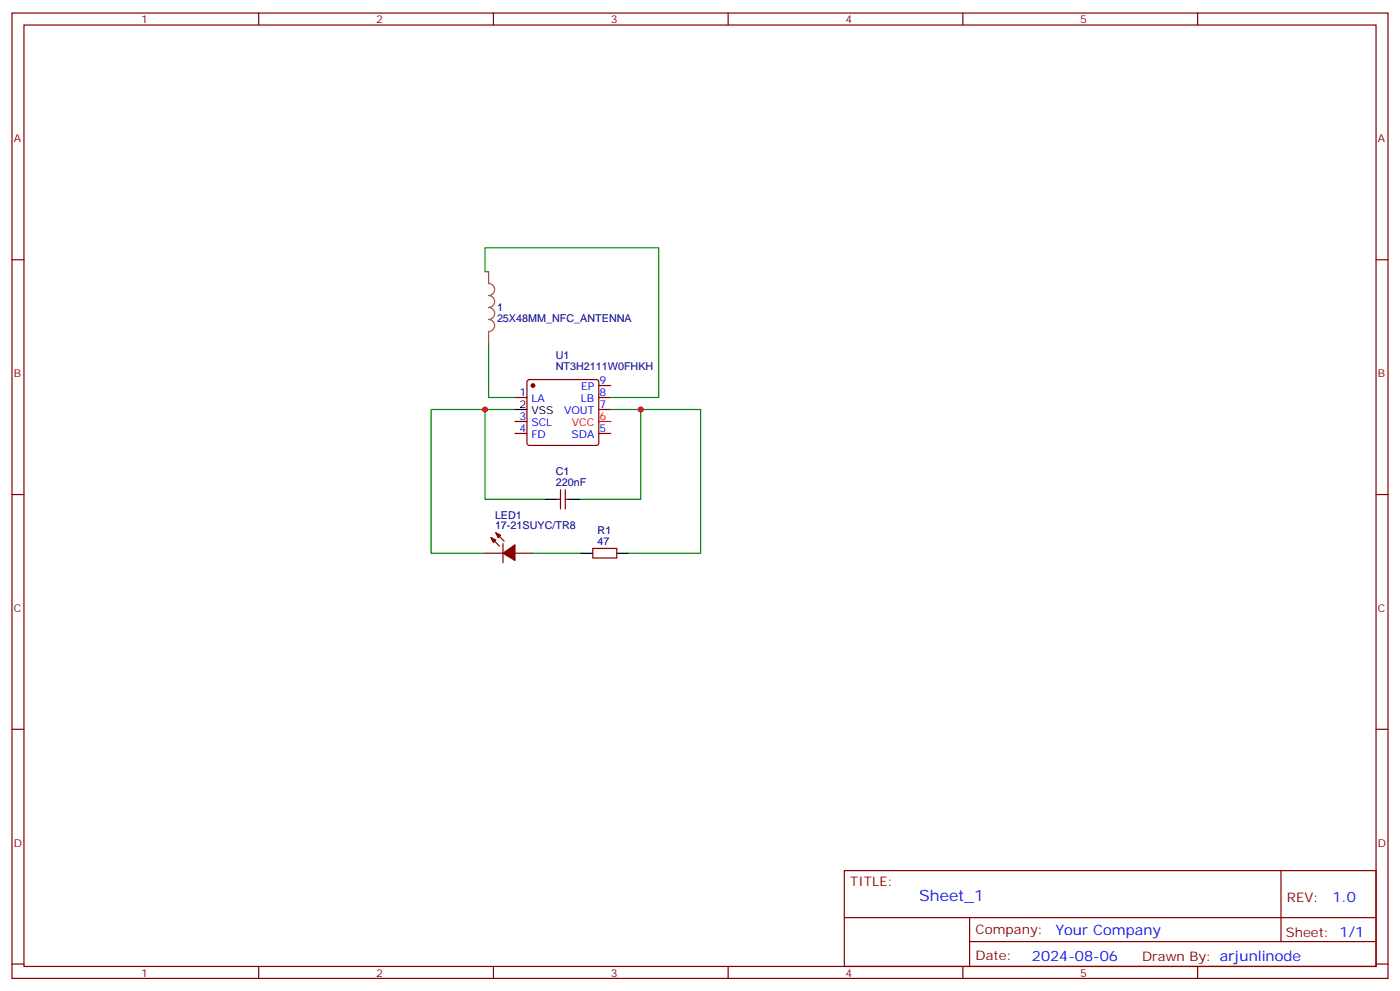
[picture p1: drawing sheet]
<svg xmlns="http://www.w3.org/2000/svg" width="412mm" height="292mm" viewBox="0 0 412 292" stroke-linecap="round" stroke-linejoin="round" font-family="sans-serif">
<g fill="none" stroke="#870000" stroke-width=".35">
<path d="M3.5 3.8h405.4v284.4h-405.4zM7.1 7.4h398.2v277.3h-398.2zM76.2 3.8v3.6M145.3 3.8v3.6M214.5 3.8v3.6M283.6 3.8v3.6M352.8 3.8v3.6M3.5 76.5h3.6M405.3 76.5h3.6M151.7 117.1h3.5M155.5 112l.4-.2h19.8l.5 .2 .2 .5v18l-.2 .5-.5 .2h-19.8l-.5-.2-.2-.5v-18zM176.4 113.6h3.5"/>
<path d="M176.4 117.1h3.5M151.7 127.7h3.5M151.7 124.1h3.5M176.4 120.6h3.5M176.4 127.7h3.5M3.5 145.7h3.6M144.6 158.4l2.5 2.4M146 157l2.5 2.4M164 147.1h1.1M165.1 144.3v5.6M166.5 144.3v5.6M166.5 147.1h1.1"/>
<path d="M405.3 145.7h3.6M142.9 162.9h5.3M148.2 160.1v5.7M151.7 162.9h5.3M174.6 161.5h7.1v2.9h-7.1zM3.5 214.8h3.6M405.3 214.8h3.6M248.7 256.4h156.6v28.3h-156.6zM377.3 256.5v20.8M248.7 270.3h156.5M285.6 277.3h119.6M285.6 270.3v14.1"/>
<path d="M3.5 284h3.6M76.2 284.7v3.5M145.3 284.7v3.5M214.5 284.7v3.5M283.6 284.7v3.5M352.8 284.7v3.5M405.3 284h3.6"/>
</g>
<path d="M176.4 124.1h3.5" fill="none" stroke="#f00" stroke-width=".35"/>
<path d="M151.7 120.6h3.5M160.5 147.1h3.5M167.6 147.1h3.5M171.1 162.9h3.5M181.7 162.9h3.5" fill="none" stroke="#000" stroke-width=".35"/>
<g fill="#870000" stroke="#870000" stroke-width=".35">
<path d="M144.6 158.4l1.4 .7-.7 .7z"/>
<path d="M146 157l1.5 .7-.7 .7z"/>
<path d="M148.2 162.9l3.5-2.4v4.6z"/>
<circle cx="157" cy="113.6" r=".53"/>
</g>
<path d="M143.9 80v3.5a1.76 1.76 0 0 1 1.8 1.8 1.76 1.76 0 0 1-1.8 1.7 1.76 1.76 0 0 1 1.8 1.8 1.76 1.76 0 0 1-1.8 1.8 1.76 1.76 0 0 1 1.8 1.7 1.76 1.76 0 0 1-1.8 1.8 1.76 1.76 0 0 1 1.8 1.8 1.76 1.76 0 0 1-1.8 1.7M143.9 97.7v3.5" fill="none" stroke="#a64a4a" stroke-width=".35"/>
<path d="M143.9 80h-1v-7h51.1v44.1h-14.1M143.9 101.2v15.9h7.8M142.9 120.6h-15.9v42.3h15.9M151.7 120.6h-8.8v26.5h17.6M179.9 120.6h8.8v26.5h-17.6M188.7 120.6h17.7v42.3h-21.2M157 162.9h14.1" fill="none" stroke="#008700" stroke-width=".35"/>
<g fill="#c00">
<circle cx="142.9" cy="120.6" r=".88"/>
<circle cx="188.7" cy="120.6" r=".88"/>
</g>
<text font-size="4.6" fill="#00f" x="270.8" y="265.5">Sheet_1</text>
<g font-size="4.2" fill="#00f">
<text x="392.5" y="265.7">1.0</text>
<text x="310.9" y="275.3">Your Company</text>
<text x="304" y="283.1">2024-08-06</text>
</g>
<g font-size="3.9" fill="#800">
<text x="250.5" y="261">TITLE:</text>
<text x="379.1" y="265.7">REV:</text>
<text x="287.4" y="275.2">Company:</text>
<text x="378.7" y="275.8">Sheet: 1/1</text>
<text x="287.4" y="282.9">Date:</text>
<text x="336.4" y="283">Drawn By: arjunlinode</text>
</g>
<g font-size="3.2" fill="#800">
<text x="41.6" y="6.8">1</text>
<text x="110.8" y="6.8">2</text>
<text x="179.9" y="6.8">3</text>
<text x="249.1" y="6.8">4</text>
<text x="318.2" y="6.8">5</text>
<text x="4.1" y="41.9">A</text>
<text x="405.9" y="41.9">A</text>
<text x="4.1" y="111.1">B</text>
<text x="405.9" y="111.1">B</text>
<text x="4.1" y="180.2">C</text>
<text x="405.9" y="180.2">C</text>
<text x="4.1" y="249.4">D</text>
<text x="405.9" y="249.4">D</text>
<text x="41.6" y="287.7">1</text>
<text x="110.8" y="287.7">2</text>
<text x="179.9" y="287.7">3</text>
<text x="249.1" y="287.7">4</text>
<text x="318.2" y="287.7">5</text>
</g>
<g font-size="3.2" fill="#000080">
<text x="146.4" y="95">25X48MM_NFC_ANTENNA</text>
<text x="146.4" y="91.7">1</text>
<text x="163.7" y="105.8">U1</text>
<text x="163.7" y="108.9">NT3H2111W0FHKH</text>
<text x="163.7" y="143.2">220nF</text>
<text x="163.7" y="140">C1</text>
<text x="145.8" y="155.9">17-21SUYC/TR8</text>
<text x="145.8" y="152.7">LED1</text>
<text x="176" y="160.5">47</text>
<text x="176" y="157.3">R1</text>
</g>
<g font-size="3.2" fill="#00f">
<text x="176.6" y="113.2">9</text>
<text x="153" y="116.7">1</text>
<text x="156.5" y="118.5">LA</text>
<text x="171.1" y="118.5">LB</text>
<text x="171.2" y="115">EP</text>
<text x="176.6" y="116.7">8</text>
<text x="153" y="123.8">3</text>
<text x="156.5" y="125.6">SCL</text>
<text x="166.1" y="122">VOUT</text>
<text x="176.6" y="120.3">7</text>
<text x="153" y="127.3">4</text>
<text x="156.5" y="129.1">FD</text>
<text x="168.3" y="129.1">SDA</text>
<text x="176.6" y="127.3">5</text>
</g>
<g font-size="3.2">
<text x="153" y="120.3">2</text>
<text x="156.5" y="122">VSS</text>
</g>
<g font-size="3.2" fill="#f00">
<text x="168.5" y="125.6">VCC</text>
<text x="176.6" y="123.8">6</text>
</g>
</svg>
